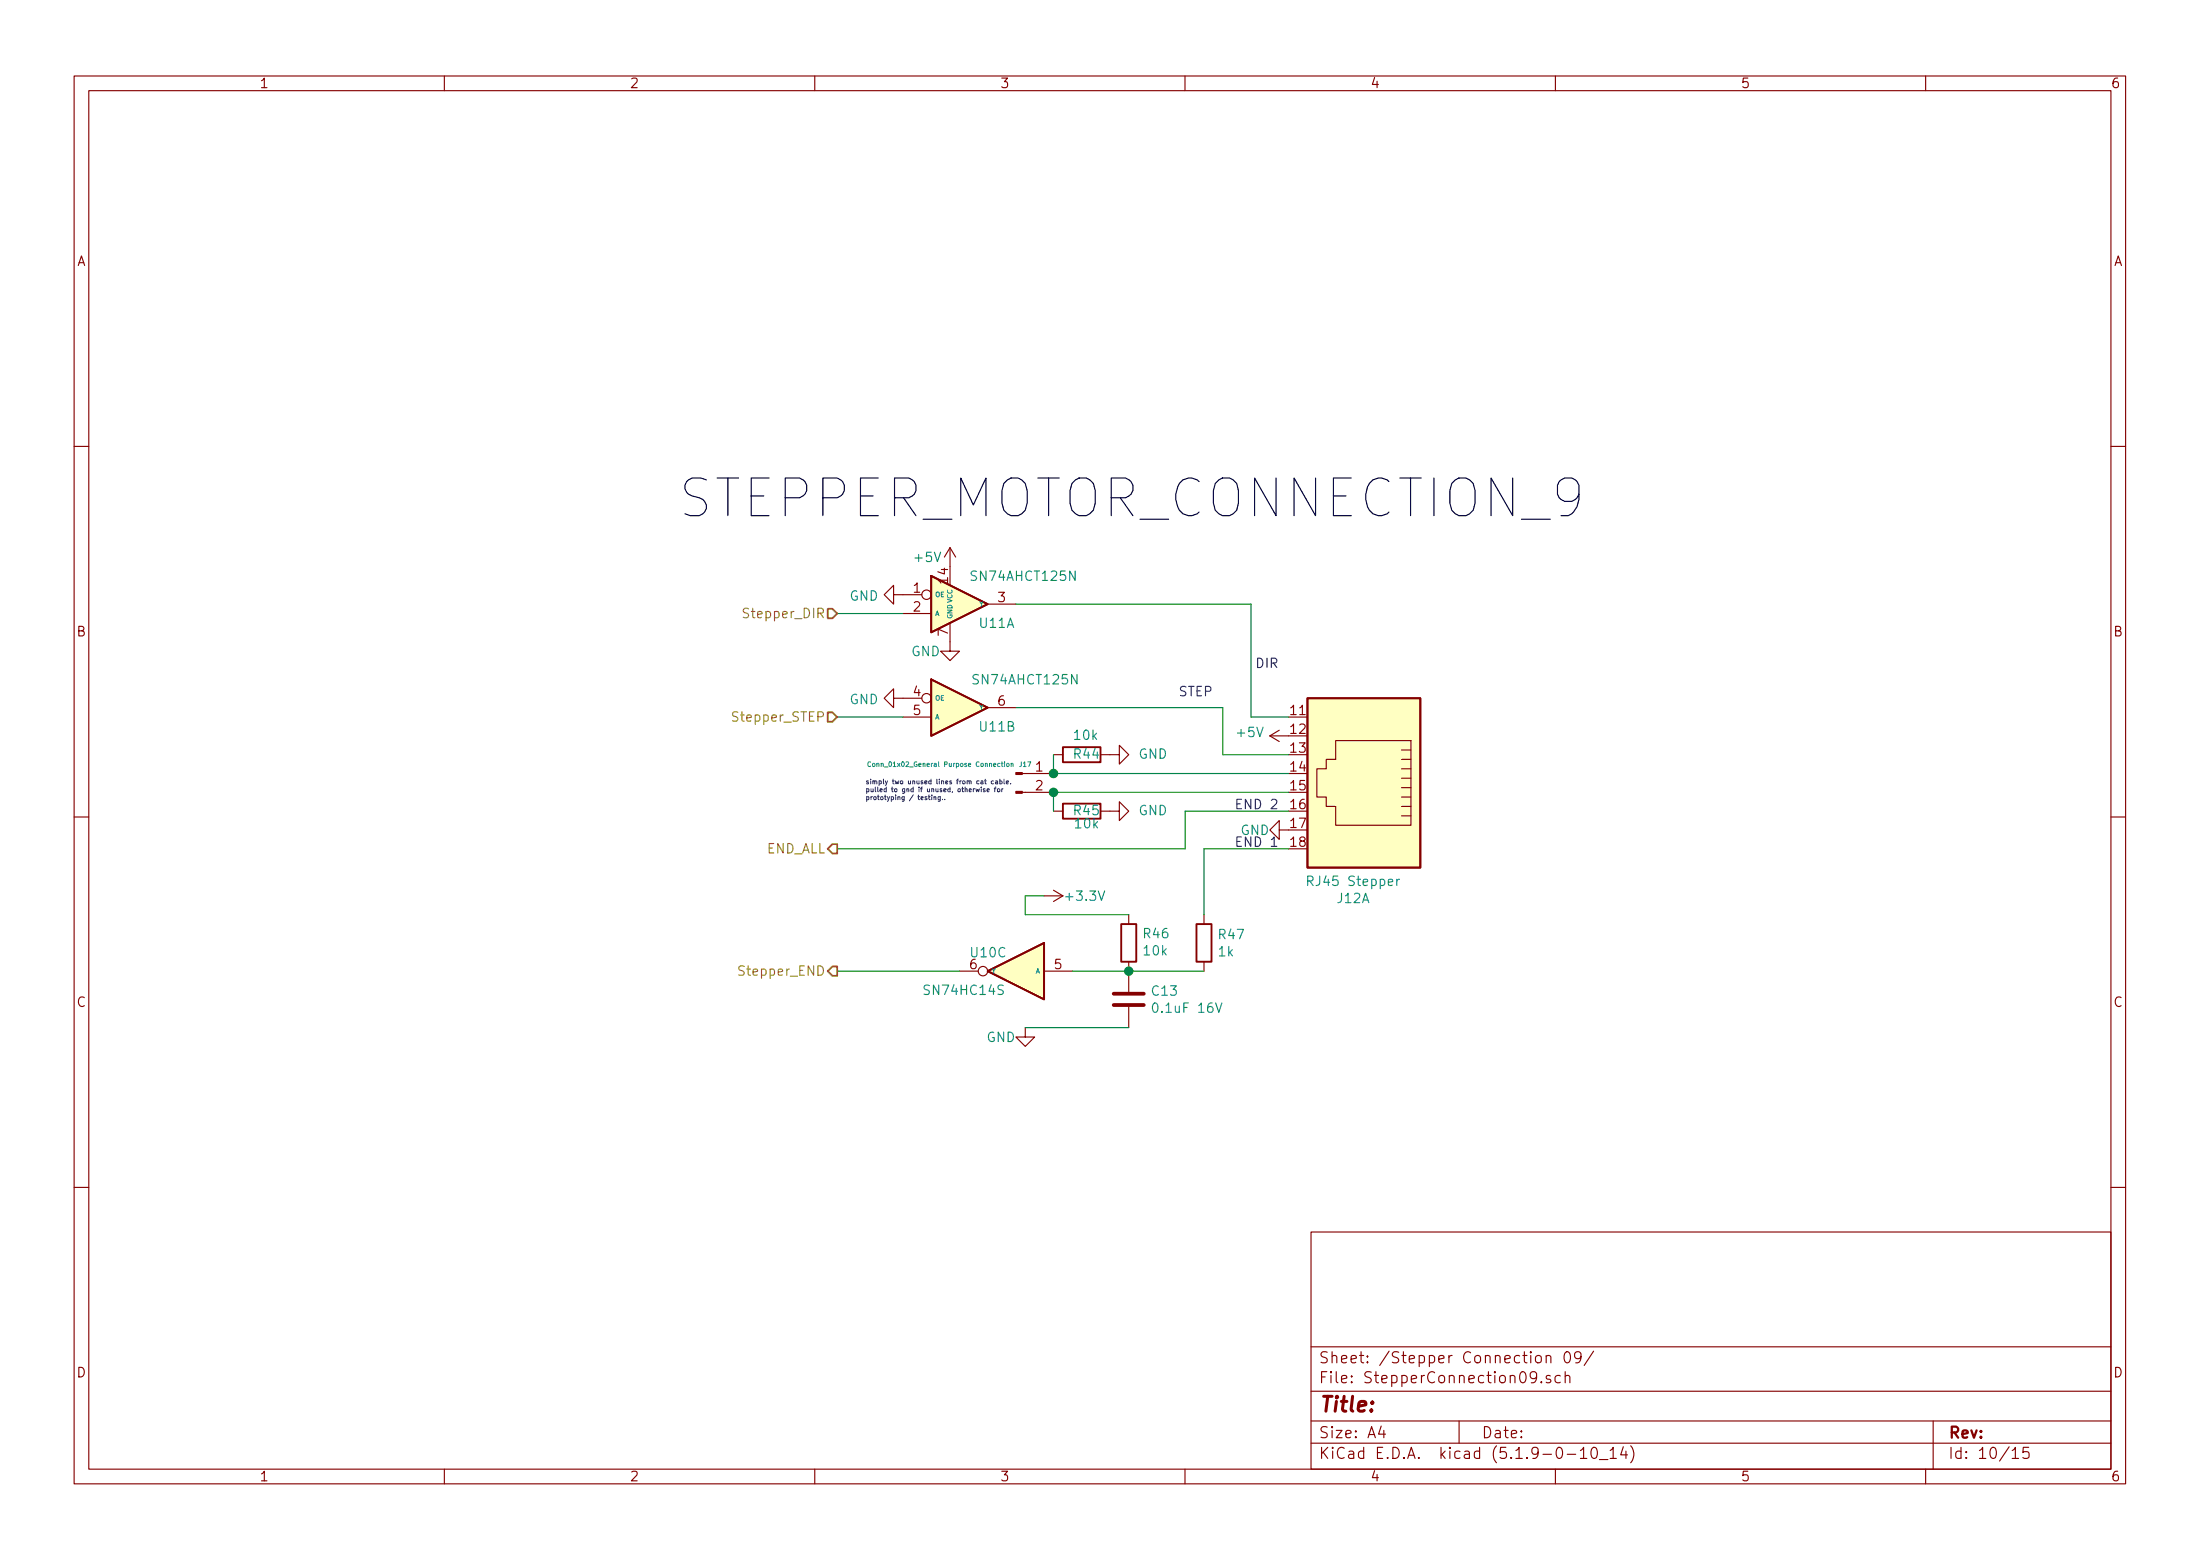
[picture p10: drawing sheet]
<svg xmlns="http://www.w3.org/2000/svg" width="297mm" height="210mm" viewBox="0 0 297 210" stroke-linecap="round" stroke-linejoin="round" font-family="sans-serif">
<g fill="none" stroke="#840000" stroke-width=".15">
<path d="M10 10.3h277v189.9h-277zM12 12.2h273v186.1h-273zM60 10.3v1.9M110 10.3v1.9M160 10.3v1.9M210 10.3v1.9M260 10.3v1.9M10 60.2h2M128.3 73.9l-.8 1.3M128.3 73.9v2.5M128.3 73.9l.7 1.3M285 60.2h2"/>
<path d="M120.6 94.2v-1.2l-1.2 1.2 1.2 1.3v-1.3h3.9M120.6 80.3v-1.3l-1.2 1.3 1.2 1.2v-1.2h3.9M121.9 96.8h3.8M121.9 82.8h3.8M128.3 84.1v3.8h1.2l-1.2 1.2-1.3-1.2h1.3M133.3 95.5h3.9M133.3 81.5h3.9M171.4 99.3l1.3 .8M171.4 99.3h2.6M172.7 98.5l-1.3 .8M180.3 99.9h10.2v11.5h-10.2v-2.6h-1.2v-1.2h-1.3v-3.8h1.3v-1.3h1.2zM10 110.3h2"/>
<path d="M138 106.9h4.2M138 104.4h4.2M142.2 101.8h1.3M142.2 109.5h1.3M148.6 109.5h2.5v-1.3l1.3 1.3-1.3 1.2v-1.2M148.6 101.8h2.5v-1.2l1.3 1.2-1.3 1.3v-1.3M172.7 112v-1.3l-1.3 1.3 1.3 1.3v-1.3h1.3M189.2 101.2h1.3M189.2 102.5h1.3M189.2 103.8h1.3M189.2 105h1.3M189.2 106.3h1.3"/>
<path d="M189.2 107.6h1.3M189.2 108.8h1.3M189.2 110.1h1.3M285 110.3h2M129.5 131.1h2.6M138.4 138.7v1.2h1.3l-1.3 1.3-1.2-1.3h1.2M141 131.1h3.8M141 120.9h2.5M142.2 120.1l1.3 .8M143.5 120.9l-1.3 .8M152.4 123.4v1.3M152.4 129.8v4.1"/>
<path d="M152.4 135.9v2.8M162.6 123.4v1.3M162.6 129.8v1.3M10 160.2h2M177 166.3h108v32h-108zM285 160.2h2M60 198.3v1.9M110 198.3v1.9M160 198.3v1.9M177 194.8h108M177 191.8h108M177 187.8h108"/>
<path d="M177 181.8h108M186.5 192.5l-.4 1h1M186.8 193v1M197 191.8v3M207.4 183.1a.41 .41 0 0 1 .7 .1v.4a.41 .41 0 0 1-.4 .3 .41 .41 0 0 1-.4-.3zM207.5 185.7l-.3 .3h-.3l-.3-.3v-.3a.47 .47 0 0 1 .6-.3l.2 .2a1.19 1.19 0 0 1-.2 1.2l-.4 .1M208.1 186.5h.1l-.1 .1v-.1v.1M208.8 183.1a.38 .38 0 0 1 .6 0v.8M208.8 182.9v1M209.3 185.7l-.3-.1-.2 .1v.2a.48 .48 0 0 0 .5 .3l.1 .1-.1 .2-.1 .1-.4-.1M210 198.3v1.9M210.7 185.7a.5 .5 0 0 0-.7 0v.6a.47 .47 0 0 0 .5 .3l.2-.1"/>
<path d="M211.3 185.7a.38 .38 0 0 1 .7 .1v.8M211.3 182.6a.35 .35 0 0 1 .4-.2 .35 .35 0 0 1 .3 .3 .77 .77 0 0 1-.5 1.2 .9 .9 0 0 1-.2-1.3zM211.3 185.1v1.5M211.6 196.3h1.2M213.4 195.8l.4-.5v1.5M213.4 196.8h.8M213.5 183.1l-.3 .3h-.3l-.3-.3v-.4a.47 .47 0 0 1 .6-.3l.2 .2a1.19 1.19 0 0 1-.2 1.2l-.4 .1M215 195.4a.34 .34 0 0 1 .6 .2 .77 .77 0 0 1-.4 1.2 .97 .97 0 0 1-.2-1.4zM215.2 182.3l-1.3 2M216 197h1.1M217.4 195.8l.4-.5v1.5M217.4 196.8h.8"/>
<path d="M219.2 195.2l-.4 1.1h.9M219.5 195.8v1M220.2 195.1a1.71 1.71 0 0 1 0 2.3M260 198.3v1.9M261 191.8v6.5M271.7 195.8l.3-.3 .1-.2v1.5M271.7 196.8h.8M273.9 195.3h-.7l-.1 .7h.1a.65 .65 0 0 1 .7 0v.7a.61 .61 0 0 1-.7 0h-.1"/>
<circle cx="125.1" cy="94.2" r=".63"/>
<circle cx="125.1" cy="80.3" r=".63"/>
<circle cx="132.7" cy="131.1" r=".63"/>
</g>
<g fill="#ffffc2" stroke="#ffffc2" stroke-width=".14">
<path d="M176.5 94.2h15.3v22.9h-15.3z"/>
<path d="M125.7 91.7l7.6 3.8-7.6 3.8z"/>
<path d="M133.3 131.1l7.7-3.9v7.7z"/>
<path d="M125.7 77.7l7.6 3.8-7.6 3.8z"/>
</g>
<path d="M125.7 77.7l7.6 3.8-7.6 3.8zM125.7 91.7l7.6 3.8-7.6 3.8zM176.5 94.2h15.3v22.9h-15.3zM143.5 100.8h5.1v2.1h-5.1zM143.5 108.5h5.1v2h-5.1zM133.3 131.1l7.7-3.9v7.7zM151.4 124.7h2v5.1h-2zM161.5 124.7h2.1v5.1h-2.1z" fill="none" stroke="#840000" stroke-width=".25"/>
<path d="M176.6 118.9h.4a.34 .34 0 0 0 .3-.3 .34 .34 0 0 0-.3-.4h-.4v1.3M188.6 118.7v.8M189 118.7h-.3l-.1 .2M164.1 135.4l.5 1.2 .4-1.2" fill="none" stroke="#008484" stroke-width=".15"/>
<path d="M150.4 135.6h4M150.4 134.1h4" fill="none" stroke="#840000" stroke-width=".51"/>
<g fill="#840000" stroke="#840000" stroke-width=".15">
<path d="M137.2 106.8h.8v.3h-.8z"/>
<path d="M137.2 104.3h.8v.2h-.8z"/>
</g>
<path d="M117.6 102.9a.29 .29 0 0 0-.4 .2 .29 .29 0 0 0 .3 .3h.1M135.2 103h.2M135.3 102.8v.5l.1 .1M135.6 102.8v.1M135.6 103v.4M136 103h.1l.1 .1v.2l-.1 .1-.2-.1zM136.5 103.1l.3-.1v.4M136.5 103v.4" fill="none" stroke="#008484" stroke-width=".14"/>
<path d="M113 82.8h8.9M113 96.8h8.9M137.2 81.5h31.7v15.3h5.1M137.2 95.5h27.9v6.3h8.9M142.2 101.8v2.6h31.8M174 109.5h-14v5h-47M174 106.9h-31.8v2.6M174 114.5h-11.4v8.9M113 131.1h16.5M138.4 138.7h14M141 120.9h-2.6v2.5h14M144.8 131.1h17.8" fill="none" stroke="#008400" stroke-width=".15"/>
<path d="M101.1 82.2l-.5-.1-.2 .1v.4l.6 .2 .1 .3-.3 .3-.4-.1" fill="none" stroke="#848400" stroke-width=".15"/>
<path d="M111.8 82.2h.6l.6 .6-.6 .6h-.6zM111.8 96.1h.6l.6 .7-.6 .6h-.6zM112.4 113.9h.6v1.3h-.6l-.6-.7zM112.4 130.4h.6v1.3h-.6l-.6-.6z" fill="none" stroke="#848400" stroke-width=".25"/>
<path d="M167 108.5h.4M167 113.6h.4M167.6 107.9h-.6v1.2h.6M167.6 112.9h-.6v1.3h.6" fill="none" stroke="#0000c2" stroke-width=".15"/>
<g fill="none" stroke="#0000c2" stroke-width=".14">
<path d="M125.3 107.5h.3M125.4 107.3v.5l.2 .1M125.8 107.5v.4M126.1 107.6l.2-.1 .1 .4M126.1 107.5v.4M126.9 107.5v.5l-.1 .1h-.1M126.9 107.5h-.1l-.2 .1 .1 .3h.2M127.3 107.9h.1M127.6 107.9h.1M131.7 106.4l.2 .5 .1-.4 .1 .4 .1-.5M132.5 105.4h.2v.4M132.5 106.2v.1"/>
<path d="M132.5 106.4v.5M132.7 105.5l-.3 .1 .1 .2h.2M132.9 105.4h.3M133 106.5h-.2v.1l.2 .1v.1h-.2M133 105.2v.5l.2 .1M133.3 106.6h.3l-.1-.1h-.2v.3h.2M134.1 105.4h-.1l-.2 .1 .1 .3h.2M134.2 106.4h.3M134.4 105.4h.3v.4M134.5 106.2l-.2 .1v.6M134.7 105.5l-.3 .1 .1 .2h.2M134.7 106.5l.2-.1 .1 .1-.1 .3h-.2z"/>
<path d="M135 105.4h.2l.1 .1-.1 .3h-.2M135 105.2v.6M135.3 106.4v.5M135.4 106.4l-.1 .1M135.6 105.2v.5l.1 .1M135.9 105.6l.3-.1-.1-.1-.2 .1v.3h.2M136.4 105.7v.1"/>
</g>
<g fill="#008400" stroke="#008400" stroke-width=".25">
<circle cx="152.4" cy="131.1" r=".51"/>
<circle cx="142.2" cy="104.4" r=".51"/>
<circle cx="142.2" cy="106.9" r=".51"/>
</g>
<text font-size="7.1" x="91.4" y="69.8">STEPPER_MOTOR_CONNECTION_9</text>
<text font-size="2.8" fill="#840000" x="178" y="190.5">Title:</text>
<g font-size="2.1" fill="#840000">
<text x="178" y="184">Sheet: /Stepper Connection 09/</text>
<text x="178" y="186.7">File: StepperConnection09.sch</text>
<text x="178" y="196.9">KiCad E.D.A. kicad (5.1.9-0-10_14)</text>
<text x="178" y="194.1">Size: A4</text>
<text x="200" y="194.1">Date:</text>
<text x="263" y="194.1">Rev:</text>
<text x="263" y="196.9">Id: 10/15</text>
</g>
<g font-size="1.8" fill="#840000">
<text x="35" y="11.9">1</text>
<text x="85" y="11.9">2</text>
<text x="135" y="11.9">3</text>
<text x="185" y="11.9">4</text>
<text x="235" y="11.9">5</text>
<text x="285" y="11.9">6</text>
<text x="10.4" y="35.9">A</text>
<text x="285.4" y="35.9">A</text>
<text x="123.3" y="80">1</text>
<text x="123.3" y="82.5">2</text>
<text x="128" y="78.7" transform="rotate(-90 128 78.7)">14</text>
<text x="134.8" y="81.3">3</text>
<text x="10.4" y="85.9">B</text>
<text x="128" y="85.8" transform="rotate(-90 128 85.8)">7</text>
<text x="285.4" y="85.9">B</text>
<text x="123.3" y="94">4</text>
<text x="134.8" y="95.2">6</text>
<text x="123.3" y="96.5">5</text>
<text x="174.3" y="96.5">11</text>
<text x="174.3" y="99.1">12</text>
<text x="174.3" y="101.6">13</text>
<text x="139.9" y="104.1">1</text>
<text x="139.9" y="106.7">2</text>
<text x="174.3" y="104.1">14</text>
<text x="174.3" y="106.7">15</text>
<text x="174.3" y="109.2">16</text>
<text x="174.3" y="111.8">17</text>
<text x="174.3" y="114.3">18</text>
<text x="131" y="130.8">6</text>
<text x="142.4" y="130.8">5</text>
<text x="10.4" y="135.9">C</text>
<text x="285.4" y="135.9">C</text>
<text x="10.4" y="185.9">D</text>
<text x="285.4" y="185.9">D</text>
<text x="35" y="199.9">1</text>
<text x="85" y="199.9">2</text>
<text x="135" y="199.9">3</text>
<text x="185" y="199.9">4</text>
<text x="235" y="199.9">5</text>
<text x="285" y="199.9">6</text>
</g>
<g font-size="1.8" fill="#008484">
<text x="123.6" y="75.9">+5V</text>
<text x="114.7" y="81.1">GND</text>
<text x="131.4" y="78.4">SN74AHCT125N</text>
<text x="123" y="88.6">GND</text>
<text x="132.3" y="84.8">U11A</text>
<text x="114.7" y="95">GND</text>
<text x="131.6" y="92.4">SN74AHCT125N</text>
<text x="132.4" y="98.7">U11B</text>
<text x="145.1" y="99.9">10k</text>
<text x="167.1" y="99.5">+5V</text>
<text x="145.1" y="102.4">R44</text>
<text x="153.7" y="102.4">GND</text>
<text x="145.1" y="110">R45</text>
<text x="145.2" y="111.8">10k</text>
<text x="153.7" y="110">GND</text>
<text x="167.5" y="112.7">GND</text>
<text x="177" y="119.6">RJ45 Stepper</text>
<text x="144.1" y="121.6">+3.3V</text>
<text x="180.6" y="121.9">J12A</text>
<text x="131.1" y="129.2">U10C</text>
<text x="154.5" y="126.6">R46</text>
<text x="154.5" y="129">10k</text>
<text x="164.6" y="129.1">1k</text>
<text x="164.6" y="126.8">R47</text>
<text x="125.1" y="134.3">SN74HC14S</text>
<text x="155.6" y="134.4">C13</text>
<text x="156.1" y="136.7">0.1uF 16V</text>
<text x="133.2" y="140.6">GND</text>
</g>
<g font-size="1.8" fill="#848400">
<text x="100.9" y="83.4">Stepper_DIR</text>
<text x="99.3" y="97.4">Stepper_STEP</text>
<text x="103.4" y="115.2">END_ALL</text>
<text x="100.2" y="131.7">Stepper_END</text>
</g>
<g font-size="1.8" fill="#0000c2">
<text x="159.2" y="94">STEP</text>
<text x="169.7" y="90.2">DIR</text>
<text x="167.5" y="109.2">END 2</text>
<text x="167.5" y="114.3">END 1</text>
</g>
<g font-size=".9" fill="#008484">
<text x="126.2" y="80.6">OE</text>
<text x="126.2" y="83.1">A</text>
<text x="128.6" y="83.6" transform="rotate(-90 128.6 83.6)">GND VCC</text>
<text x="132.3" y="81.8">Y</text>
<text x="126.2" y="94.5">OE</text>
<text x="132.3" y="95.8">Y</text>
<text x="126.2" y="97.1">A</text>
<text x="118.1" y="103.5">Conn_01x02_General Purpose Connection</text>
<text x="137.7" y="103.5">J17</text>
<text x="133.9" y="131.4">Y</text>
<text x="139.8" y="131.4">A</text>
</g>
<g font-size=".9" fill="#0000c2">
<text x="116.8" y="105.8">simply two unused lines from cat cable.</text>
<text x="116.8" y="106.9">pulled to gnd if unused, otherwise for</text>
<text x="116.8" y="108">prototyping / testing..</text>
</g>
</svg>
